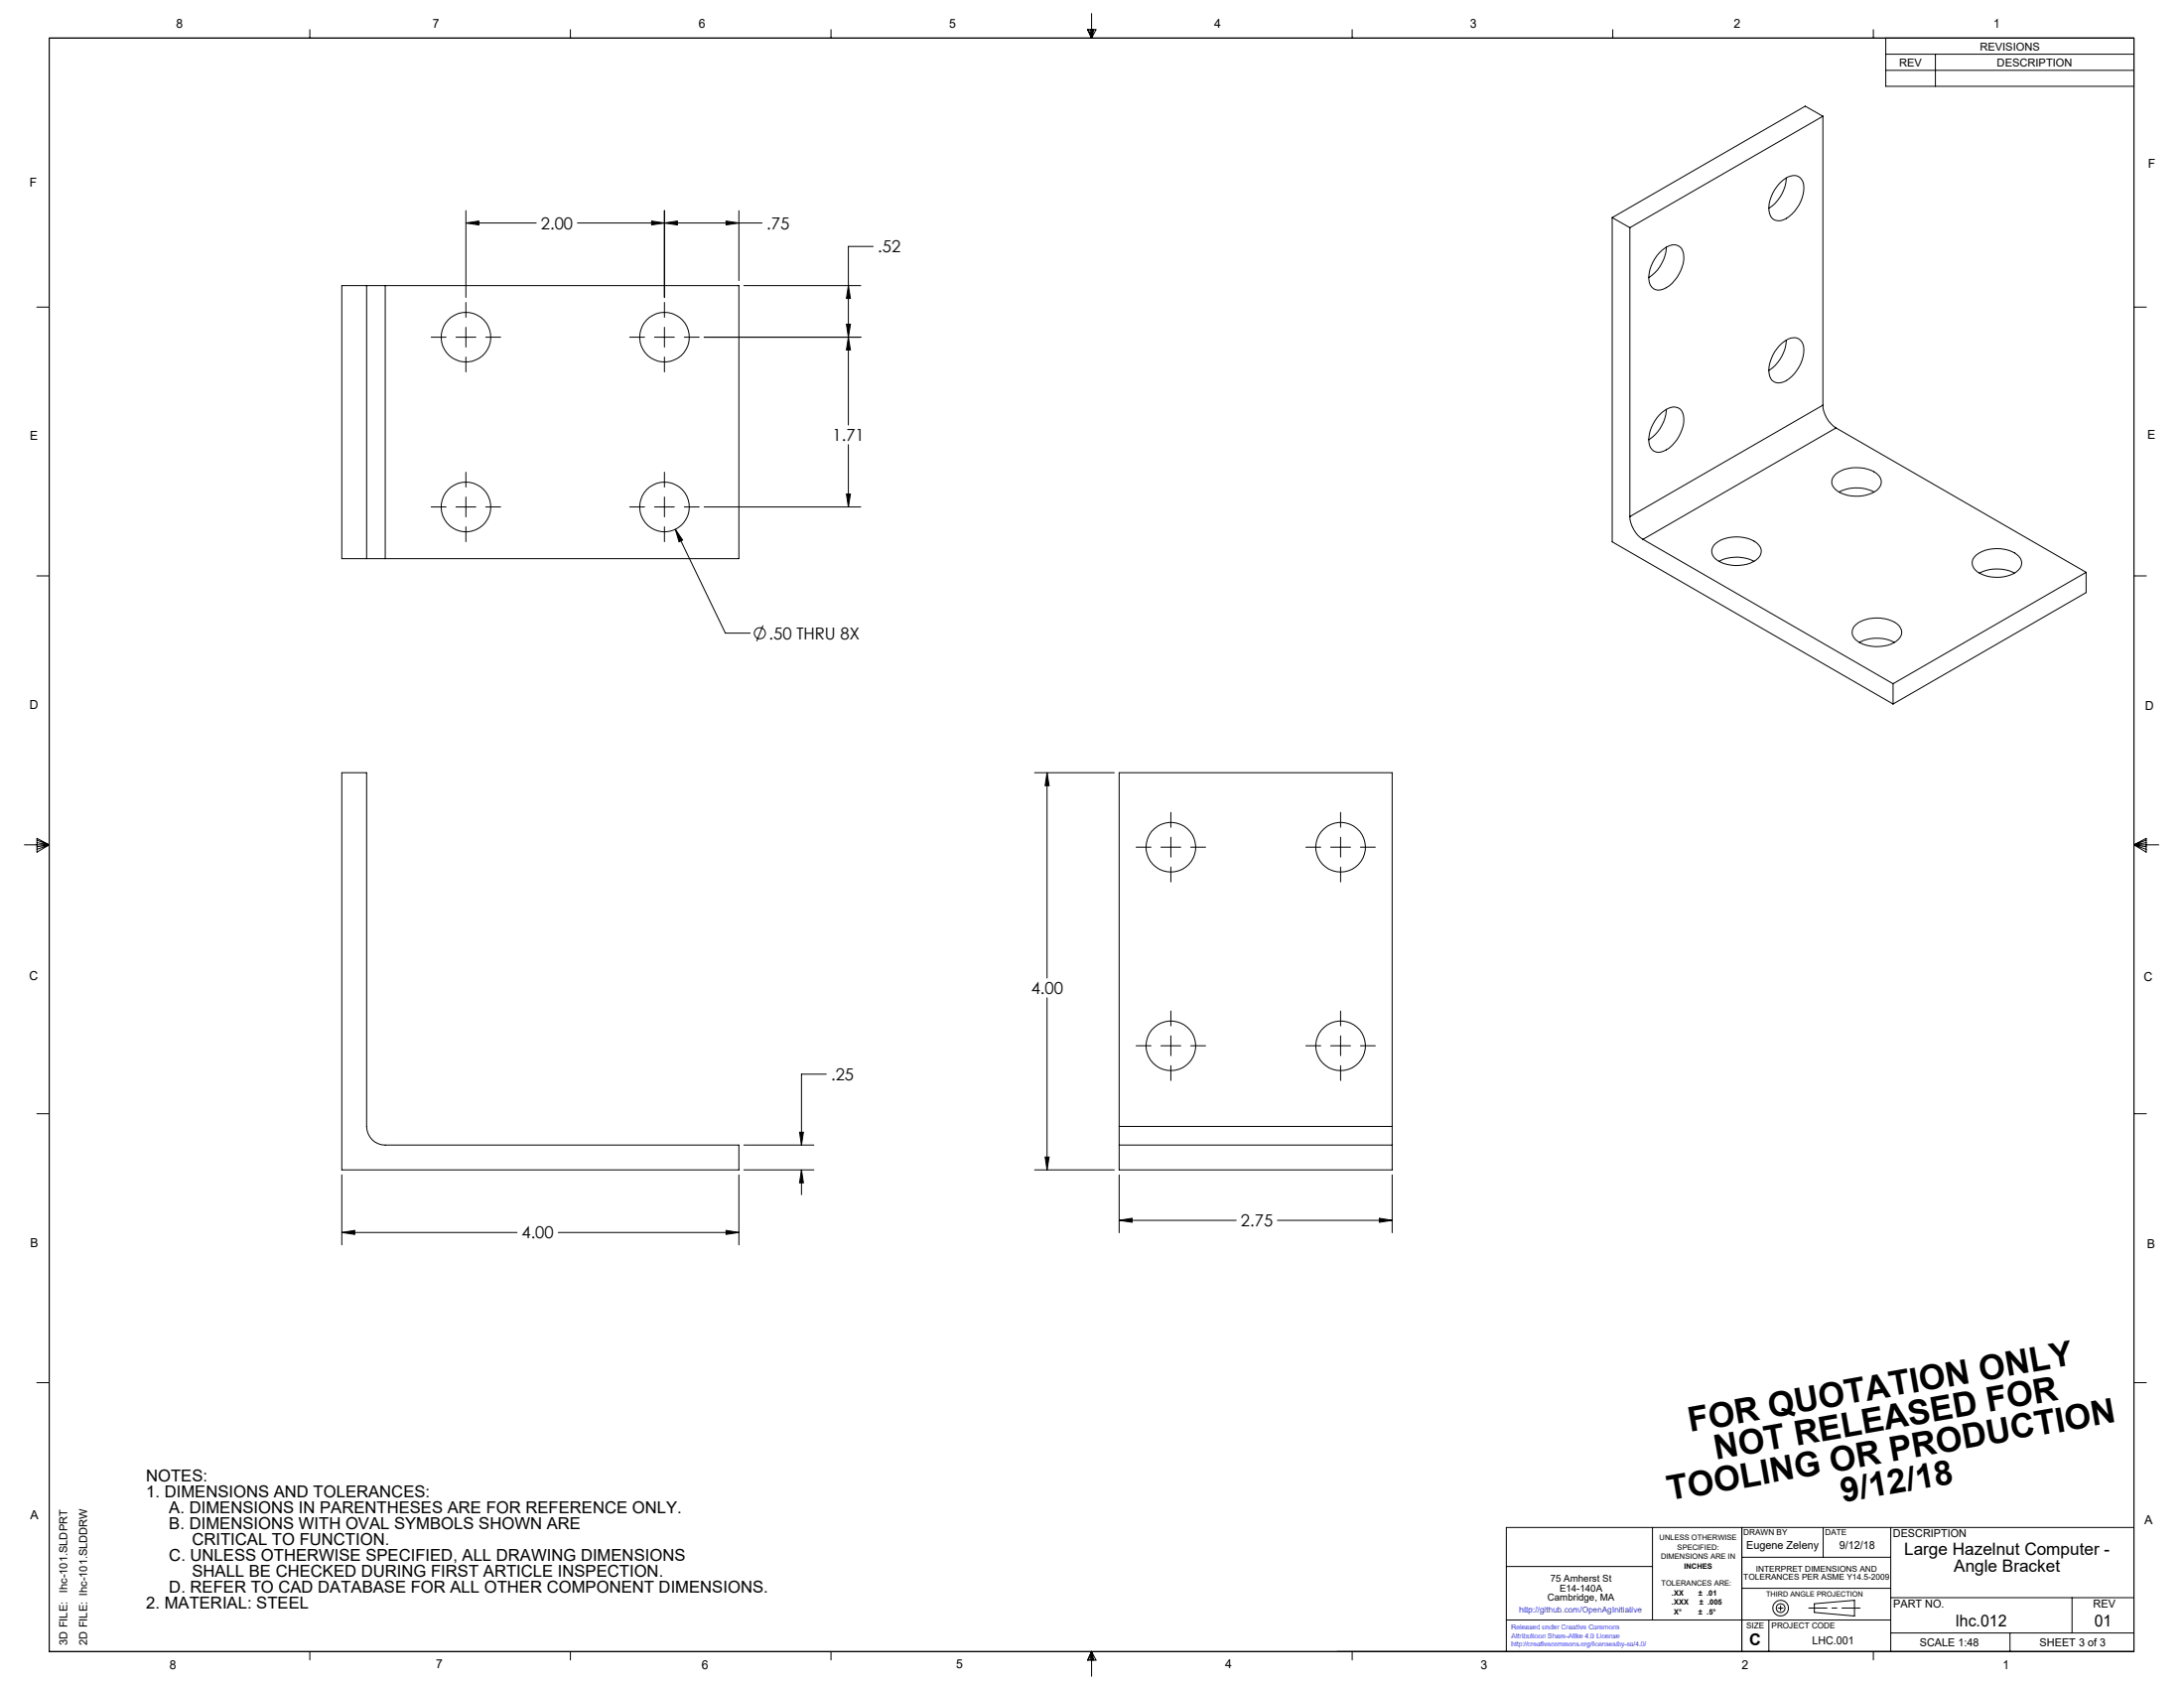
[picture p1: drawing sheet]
<svg xmlns="http://www.w3.org/2000/svg" width="559mm" height="432mm" viewBox="0 0 559 432" stroke-linecap="round" stroke-linejoin="round" font-family="sans-serif">
<g fill="none" stroke="#000" stroke-width=".25">
<path d="M12.6 9.7h533.4v412.8h-533.4zM79.3 7.6v2.1M145.9 7.6v2.1M212.6 7.6v2.1M278.2 7.6h2.2l-1.1 2.1zM278.4 7.6l.9 2.1M278.9 7.6l.4 2.1M279.3 3.5v6.2M279.6 7.6l-.3 2.1M279.9 7.6l-.6 2.1M346 7.6v2.1M412.6 7.6v2.1"/>
<path d="M479.3 7.6v2.1M482.5 9.7v12.4h63.5M482.5 18h63.5M482.5 13.9h63.5M495.2 13.9v8.2M466.4 29.7l-49.4 28.5M466.4 29.7v73.9M466.4 29.7l-4.5-2.5-49.4 28.5M119.2 57l3.3-.4v.9zM119.2 53.9v22.2M119.2 57h18M147.7 57h47.3"/>
<path d="M166.7 56.6l3.3 .4-3.3 .5zM170 57l3.3-.4v.9zM170 53.9v22.2M185.8 56.6l3.3 .4-3.3 .5zM189.1 53.9v17.9M412.5 55.7v82.9l71.9 41.5M412.5 55.7l4.5 2.5M417 58.2v74M455.3 46.9a4.7 4.7 0 0 1 4.7-1.8 3.3 3.3 0 0 1 1.5 3.7 9.4 9.4 0 0 1-5.9 7.6 2.47 2.47 0 0 1-3-2.5 9.7 9.7 0 0 1 2.7-7zM457.1 45.5a9.9 9.9 0 0 1-4.5 7.8M9.4 78.6h3.2M93.8 73.1h4.8"/>
<path d="M93.8 73.1h-6.3v69.8h6.3M93.8 73.1v69.8M98.6 73.1h90.5v69.8h-90.5M98.6 73.1v69.8M119.2 77.4v3.8M170 77.4v3.8M190.3 73.1h29.9M217.1 73.1l.5 3.2h-1zM223.4 63h-6.3v45.7M424.6 64.7a5.3 5.3 0 0 1 4.1-2 2.63 2.63 0 0 1 2.1 2.9 9.1 9.1 0 0 1-5.9 8.6 2.72 2.72 0 0 1-3-3.4 10.2 10.2 0 0 1 2.7-6.1zM426.3 63.2a10 10 0 0 1-4.4 7.8M546 78.6h3.2"/>
<path d="M110.3 86.3h3.8M116.7 86.3h5M119.2 83.7v5.1M119.2 91.3v3.8M124.3 86.3h3.8M161.1 86.3h3.8M167.5 86.3h5M170 83.7v5.1M170 91.3v3.8M175.1 86.3h3.8M180.2 86.3h40M216.6 82.9h1l-.5 3.4z"/>
<path d="M217.1 86.3l.5 3.2h-1zM455.3 88.4a4.7 4.7 0 0 1 4.7-1.8 3.3 3.3 0 0 1 1.5 3.6 9.7 9.7 0 0 1-5.2 7.5 2.55 2.55 0 0 1-3.7-2.3 9.7 9.7 0 0 1 2.7-7zM457.1 87a9.9 9.9 0 0 1-4.5 7.8M217.1 113.7v16M424.6 106.2a5.3 5.3 0 0 1 4.1-2.1 2.63 2.63 0 0 1 2.1 3 9.1 9.1 0 0 1-5.9 8.5 2.72 2.72 0 0 1-3-3.3 10 10 0 0 1 2.7-6.1zM426.3 104.7a10 10 0 0 1-4.4 7.8M466.4 103.6a7.5 7.5 0 0 0 3.4 5.9M466.4 103.6l-49.4 28.6M469.8 109.5l-49.4 28.5M469.8 109.5l64 36.9M110.3 129.7h3.8M116.7 129.7h5"/>
<path d="M119.2 120.8v3.8M119.2 127.1v5.1M119.2 134.8v3.8M124.3 129.7h3.8M161.1 129.7h3.8M167.5 129.7h5M170 120.8v3.8M170 127.1v5.1M170 134.8v3.8M172.8 135.4l1.9 2.7-1 .5zM172.8 135.4l12.8 26.6h6.3M175.1 129.7h3.8"/>
<path d="M180.2 129.7h40M216.6 126.4h1l-.5 3.3zM417 132.2a7.5 7.5 0 0 0 3.4 5.8M420.4 138l64 36.9M439 139a9.1 9.1 0 0 1 11 .4 2.67 2.67 0 0 1-1.4 4.3 9.4 9.4 0 0 1-9.7-.8 2.48 2.48 0 0 1 .1-3.9zM469.7 121.2a9.2 9.2 0 0 1 11 .4 2.7 2.7 0 0 1-1.4 4.4 9.6 9.6 0 0 1-9.7-.8 2.42 2.42 0 0 1 .1-4zM470.5 125.9a9.8 9.8 0 0 1 9 0M9.4 147.3h3.2M93.8 142.9h4.8M195.2 160l-1.6 4M439.8 143.6a9.9 9.9 0 0 1 9 0M505.6 142a9.1 9.1 0 0 1 11 .4 2.46 2.46 0 0 1-.7 3.9 9.4 9.4 0 0 1-10.4-.4 2.47 2.47 0 0 1 .1-3.9z"/>
<path d="M506.4 146.6a9.8 9.8 0 0 1 9 0M533.8 146.4l-49.4 28.5M533.8 146.4v5.2l-49.4 28.5M546 147.3h3.2M474.4 160.2a8.9 8.9 0 0 1 9.5-1.4 2.99 2.99 0 0 1 2.3 4.2 8.4 8.4 0 0 1-9.2 1.9 3.7 3.7 0 0 1-3.1-3.5zM475.7 164.3a9.9 9.9 0 0 1 9 0M484.4 174.9v5.2M87.5 197.7h6.3v90.4a4.8 4.8 0 0 0 4.8 4.8h90.5v6.4h-101.6zM264.7 197.7h20.4M267.9 197.7l.5 3.3h-1zM267.9 197.7v52.5M6.2 216.1h6.4"/>
<path d="M9.5 214.5l3.1 1.6-3.1 1.9zM9.5 214.9l3.1 1.2M9.5 215.5l3.1 .6M12.6 216.1l-3.1 1.2M12.6 216.1l-3.1 .5M290.7 216.7h3.8M297 216.7h5.1M299.6 207.8v3.8M299.6 214.2v5.1M304.7 216.7h3.8M334.1 216.7h3.8M340.5 216.7h5"/>
<path d="M343 207.8v3.8M343 214.2v5.1M348.1 216.7h3.8M546 216.1h6.3M546 216.1l3.1 .5M546 216.1l3.1 1.2M546 216.1l3.1-1.6v3.5zM549.1 215.5l-3.1 .6M549.1 214.9l-3.1 1.2M299.6 221.8v3.8M343 221.8v3.8M267.9 255.2v44.1"/>
<path d="M299.6 258.6v3.8M343 258.6v3.8M211.4 274.8h-6.3v18.1M290.7 267.5h3.8M297 267.5h5.1M299.6 265v5.1M299.6 272.6v3.8M304.7 267.5h3.8M334.1 267.5h3.8M340.5 267.5h5M343 265v5.1M343 272.6v3.8"/>
<path d="M348.1 267.5h3.8M9.4 284.9h3.2M190.3 299.3h17.9M190.3 292.9h17.9M204.6 289.6h1l-.5 3.3zM205.1 299.3l.5 3.3h-1zM205.1 299.3v6.3M264.7 299.3h20.4M267.4 296h1l-.5 3.3zM286.3 288.1v4.8M286.3 292.9v6.4h69.9v-6.4M286.3 292.9h69.9"/>
<path d="M286.3 288.1v-90.4h69.9v90.4M286.3 288.1h69.9M356.2 288.1v4.8M546 284.9h3.2M87.5 315.3l3.3-.6v1.1zM87.5 300.5v18M87.5 315.3h44.8M142.8 315.3h46.3M185.8 314.7l3.3 .6-3.3 .5zM189.1 300.5v18M286.3 312.2l3.4-.6v1.1zM286.3 300.5v14.8"/>
<path d="M286.3 312.2h30M326.8 312.2h29.4M352.9 311.6l3.3 .6-3.3 .5zM356.2 300.5v14.8M9.4 353.7h3.2M546 353.7h3.2M422.8 390.7v23.7M445.7 390.7v31.8M445.7 398.4h38.1M466.5 390.7v7.7M483.8 390.7v31.8M546 390.7h-160.6v31.8"/>
<path d="M385.4 400.7h37.4M385.4 414.4h98.4M445.7 406.3h38.1M452.6 414.4v8.1M454.9 411.4h1.3M455.6 410.7v1.3M464.2 410.2l10.3-.8v4l-10.3-.9zM483.8 408.7h62.2M483.8 417.7h62.2M514.3 417.7v4.8M530.2 408.7v9M79.3 422.5v2.1"/>
<path d="M145.9 422.5v2.1M212.6 422.5v2.1M279.3 422.5v6.3M279.3 422.5l1.1 2.2h-2.2zM279.3 422.5l.6 2.2M279.3 422.5l-.9 2.2M279.3 422.5l-.4 2.2M279.3 422.5l.3 2.2M346 422.5v2.1M479.3 422.5v2.1"/>
<circle cx="119.2" cy="86.2" r="6.3"/>
<circle cx="170" cy="86.2" r="6.3"/>
<circle cx="119.2" cy="129.7" r="6.3"/>
<circle cx="170" cy="129.7" r="6.3"/>
<circle cx="194.4" cy="162" r="1.42"/>
<circle cx="299.6" cy="216.7" r="6.4"/>
<circle cx="343" cy="216.7" r="6.4"/>
<circle cx="299.6" cy="267.5" r="6.4"/>
<circle cx="343" cy="267.5" r="6.4"/>
<circle cx="455.6" cy="411.4" r="1.13"/>
<circle cx="455.6" cy="411.4" r="2.01"/>
</g>
<path d="M462.8 411.3h13.1" fill="none" stroke="#000" stroke-width=".25" stroke-dasharray="15.2 1.3 1.3 1.3" stroke-dashoffset="10.6"/>
<path d="M87.5 315.3l3.3-.6v1.1zM185.8 314.7l3.3 .6-3.3 .5zM205.1 299.3l.5 3.3h-1zM204.6 289.6h1l-.5 3.3zM217.1 86.3l.5 3.2h-1zM216.6 126.4h1l-.5 3.3zM166.7 56.6l3.3 .4-3.3 .5zM119.2 57l3.3-.4v.9zM216.6 82.9h1l-.5 3.4zM217.1 73.1l.5 3.2h-1zM170 57l3.3-.4v.9zM185.8 56.6l3.3 .4-3.3 .5zM172.8 135.4l.9 3.2 1-.5zM286.3 312.2l3.4-.6v1.1zM352.9 311.6l3.3 .6-3.3 .5zM267.4 296h1l-.5 3.3zM267.9 197.7l.5 3.3h-1z" fill="#000"/>
<g font-size="8.7">
<text x="432.4" y="366.3" transform="rotate(-10 432.4 366.3)">FOR QUOTATION ONLY</text>
<text x="439.1" y="373.5" transform="rotate(-10 439.1 373.5)">NOT RELEASED FOR</text>
<text x="427.1" y="383.9" transform="rotate(-10 427.1 383.9)">TOOLING OR PRODUCTION</text>
<text x="471.5" y="384.4" transform="rotate(-10 471.5 384.4)">9/12/18</text>
</g>
<g font-size="4.4">
<text x="487.2" y="397.9">Large Hazelnut Computer -</text>
<text x="499.9" y="402.1">Angle Bracket</text>
</g>
<g font-size="4.2">
<text x="138.4" y="58.6">2.00</text>
<text x="196.2" y="58.6">.75</text>
<text x="224.6" y="64.6">.52</text>
<text x="213" y="112.8">1.71</text>
<text x="196.8" y="163.5">.50 THRU 8X</text>
<text x="263.8" y="254.3">4.00</text>
<text x="212.6" y="276.3">.25</text>
<text x="133.5" y="316.9">4.00</text>
<text x="317.5" y="313.7">2.75</text>
<text x="37.4" y="378.9">NOTES:</text>
<text x="37.4" y="383">1. DIMENSIONS AND TOLERANCES:</text>
<text x="43.3" y="387.1">A. DIMENSIONS IN PARENTHESES ARE FOR REFERENCE ONLY.</text>
<text x="43.3" y="391.2">B. DIMENSIONS WITH OVAL SYMBOLS SHOWN ARE</text>
<text x="49.1" y="395.2">CRITICAL TO FUNCTION.</text>
<text x="43.3" y="399.3">C. UNLESS OTHERWISE SPECIFIED, ALL DRAWING DIMENSIONS</text>
<text x="43.3" y="407.5">D. REFER TO CAD DATABASE FOR ALL OTHER COMPONENT DIMENSIONS.</text>
<text x="49.1" y="403.4">SHALL BE CHECKED DURING FIRST ARTICLE INSPECTION.</text>
<text x="37.4" y="411.6">2. MATERIAL: STEEL</text>
<text x="500.5" y="415.9">lhc.012</text>
<text x="535.9" y="415.9">01</text>
<text x="447.6" y="420.8">C</text>
</g>
<g font-size="3.2">
<text x="45" y="7.2">8</text>
<text x="110.7" y="7.2">7</text>
<text x="178.8" y="7.2">6</text>
<text x="242.9" y="7.2">5</text>
<text x="310.7" y="7.1">4</text>
<text x="376.1" y="7.2">3</text>
<text x="443.6" y="7.2">2</text>
<text x="510" y="7.1">1</text>
<text x="7.6" y="47.7">F</text>
<text x="549.6" y="42.9">F</text>
<text x="7.7" y="112.6">E</text>
<text x="549.4" y="112.3">E</text>
<text x="7.6" y="181.3">D</text>
<text x="548.9" y="181.5">D</text>
<text x="7.5" y="250.8">C</text>
<text x="548.5" y="251">C</text>
<text x="7.8" y="319.1">B</text>
<text x="549.3" y="319.3">B</text>
<text x="7.8" y="388.7">A</text>
<text x="548.7" y="389.8">A</text>
<text x="43.4" y="426.8">8</text>
<text x="111.6" y="426.8">7</text>
<text x="179.5" y="426.8">6</text>
<text x="244.6" y="426.8">5</text>
<text x="313.5" y="426.8">4</text>
<text x="378.8" y="426.9">3</text>
<text x="445.7" y="426.9">2</text>
<text x="512.5" y="426.9">1</text>
</g>
<g font-size="2.8">
<text x="486" y="16.9">REV</text>
<text x="506.6" y="12.8">REVISIONS</text>
<text x="511" y="16.9">DESCRIPTION</text>
<text x="484.4" y="393.3">DESCRIPTION</text>
<text x="446.8" y="396.3">Eugene Zeleny</text>
<text x="470.7" y="396.3">9/12/18</text>
<text x="17.2" y="407.3" transform="rotate(-90 17.2 407.3)">lhc-101.SLDPRT</text>
<text x="484.4" y="411.2">PART NO.</text>
<text x="535.6" y="411.2">REV</text>
<text x="17.2" y="420.8" transform="rotate(-90 17.2 420.8)">3D FILE:</text>
<text x="22.3" y="420.8" transform="rotate(-90 22.3 420.8)">2D FILE: lhc-101.SLDDRW</text>
<text x="463.7" y="420.6">LHC.001</text>
<text x="491.2" y="421.1">SCALE 1:48</text>
<text x="521.9" y="421.2">SHEET 3 of 3</text>
</g>
<g font-size="2.5">
<text x="396.7" y="404.6">75 Amherst St</text>
<text x="399" y="407">E14-140A</text>
<text x="395.9" y="409.5">Cambridge, MA</text>
</g>
<g font-size="2.1">
<text x="446.1" y="392.7">DRAWN BY</text>
<text x="467" y="392.8">DATE</text>
<text x="446.1" y="404.1">TOLERANCES PER ASME Y14.5-2009</text>
<text x="449.3" y="402">INTERPRET DIMENSIONS AND</text>
<text x="446.8" y="416.5">SIZE</text>
<text x="453.3" y="416.5">PROJECT CODE</text>
</g>
<text font-size="2.1" fill="#00f" x="388.7" y="412.6">http://github.com/OpenAgInitiative</text>
<g font-size="1.9">
<text x="424.6" y="394">UNLESS OTHERWISE</text>
<text x="425" y="398.8">DIMENSIONS ARE IN</text>
<text x="429.2" y="396.4">SPECIFIED:</text>
<text x="430.9" y="401.2">INCHES</text>
<text x="425.1" y="405.8">TOLERANCES ARE:</text>
<text x="427.7" y="408.2">.XX</text>
<text x="427.7" y="410.5">.XXX</text>
<text x="428.3" y="412.9">X°</text>
<text x="434.6" y="408.2">± .01</text>
<text x="434.6" y="412.9">± .5°</text>
<text x="434.8" y="410.5">± .005</text>
<text x="451.9" y="408.3">THIRD ANGLE PROJECTION</text>
</g>
<g font-size="1.7" fill="#00f">
<text x="386.7" y="416.7">Released under Creative Commons</text>
<text x="386.7" y="419">Attributioon Share-Alike 4.0 License</text>
<text x="386.7" y="421.2">http://creativecommons.org/licenses/by-sa/4.0/</text>
</g>
</svg>
